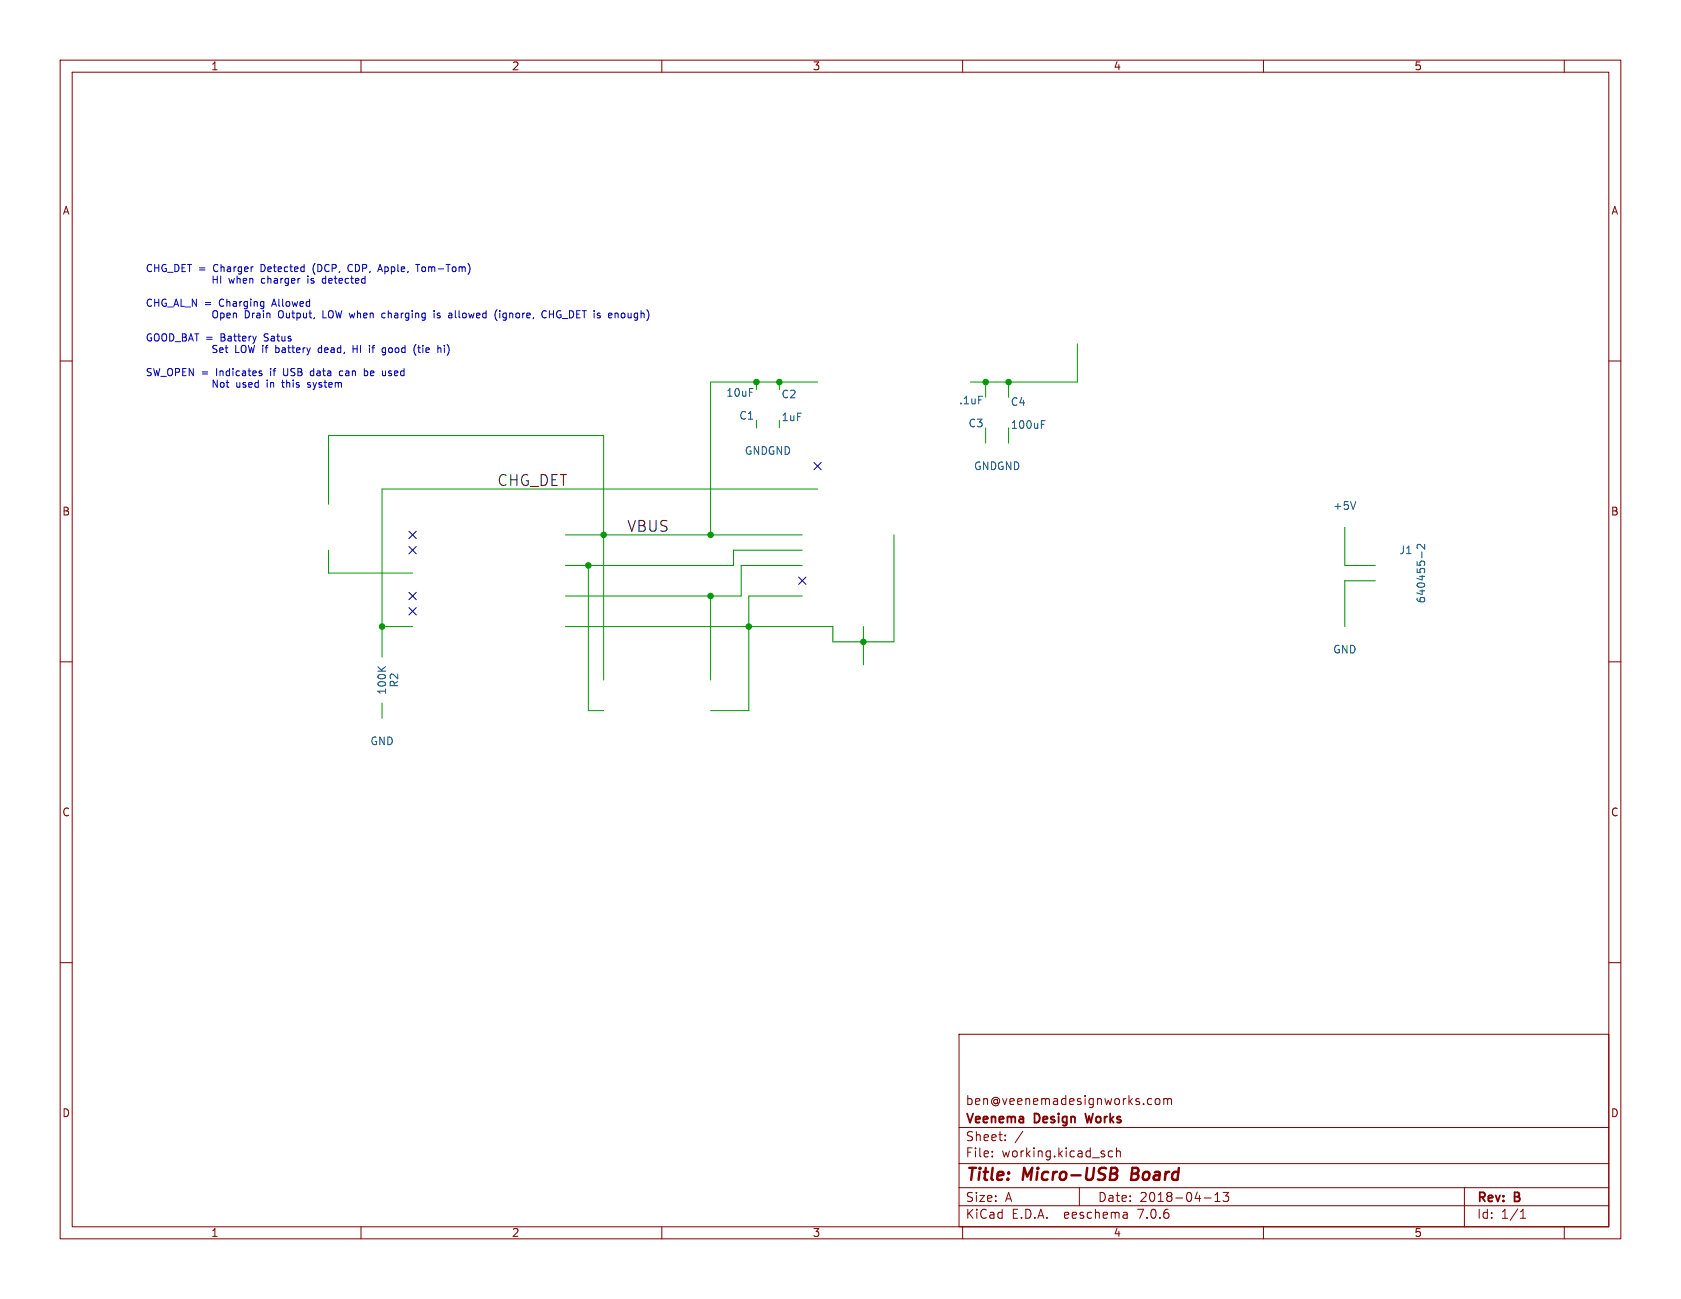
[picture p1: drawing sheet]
<svg xmlns="http://www.w3.org/2000/svg" width="279mm" height="216mm" viewBox="0 0 279 216" stroke-linecap="round" stroke-linejoin="round" font-family="sans-serif">
<g fill="none" stroke="#840000" stroke-width=".17">
<path d="M10 10h259.4v195.9h-259.4zM12 12h255.4v191.9h-255.4zM60 10v2M110 10v2M160 10v2M210 10v2M260 10v2M10 60h2M267.4 60h2M10 110h2M267.4 110h2M10 160h2"/>
<path d="M267.4 160h2M159.4 171.9h108v32h-108zM159.4 197.4h108M159.4 193.4h108M159.4 187.4h108M164.9 192.1v.2M164.9 191.4v.1M167.1 189.4v.2M167.1 188.7v.1M170 188l-1.3 1.9M179.4 197.4v3M184.9 191.4l-.4-.1-.3 .3v.4l.2 .2h.5"/>
<path d="M185.6 191.4l.2-.1 .3 .1 .1 .9M185.6 190.8v1.5M191.3 182.6l.1 .1M191.4 183.5l-.1 .1M192.1 182.7l.2-.1 .4 .1 .1 .6-.2 .2-.3 .1-.2-.2zM193.4 182.7l.5-.1 .2 .2M193.4 182.6v1M194.1 182.8l.2-.2 .3 .1 .1 .9M194.1 182.8v.8M200.1 199.1h1.2M201.9 199.7h.9M201.9 198.6l.5-.4v1.5"/>
<path d="M203.3 198.2h.9l-.5 .6 .4 .1v.6l-.2 .2h-.4l-.2-.2M243.4 197.4v6.5M60 203.9v2M110 203.9v2M159.4 200.4h108M160 203.9v2M187.3 201.6l.1 .9M187.4 202.4l-.2 .1M187.4 201.8l-.2 .1M210 203.9v2M252.7 202.5h.9M252.7 201.4l.4-.4v1.5"/>
<path d="M260 203.9v2"/>
</g>
<path d="M185.4 194.1a.49 .49 0 0 1 .3 .5 .49 .49 0 0 1-.4 .5l.2 .1a.58 .58 0 0 1-.3 .9M188.2 194.1l-.2 2h.7" fill="none" stroke="#840000" stroke-width=".4"/>
<path d="M180.4 185.1l.3 1.5" fill="none" stroke="#840000" stroke-width=".3"/>
<g fill="none" stroke="#0000c2" stroke-width=".17">
<path d="M35.4 45.9v1.2M35.4 46.4h.7M35.4 57.5v.4l.5 .2 .2 .3-.3 .2-.4-.1M35.5 51.7l.2-.1a.4 .4 0 0 1 .5 .4v.4a.4 .4 0 0 1-.4 .5 .4 .4 0 0 1-.4-.5v-.4zM35.6 57.4l.5 .1M36.1 45.9v1.2M36.5 58.2l.6-.1-.1-.2-.3-.1-.2 .2 .1 .5h.4M36.7 45.9v1.2M36.7 52v1.2M36.7 52.1l.3-.1 .2 .2M37.2 52.7l-.2 .1h-.3M39.7 46.3l.2 .1v.7"/>
<path d="M40.8 57.6a.8 .8 0 0 1-.2 1M42.2 52h.1M42.8 52.4l-.2 .1 .2 .3M42.8 52l-.1 .1M43.7 50.1l.1 .1M43.8 50.1v1.1M43.8 50.9h-.1M45.7 46.3h-.1M45.7 46.6l-.2 .2 .2 .3M47.8 57.8h.5M48 57.4v1l.3 .2M48.1 52.7l-.2 .1h-.2"/>
<path d="M48.1 52v.8M52.1 44.3v.8M53.6 46.4v.6M54.4 57.8l.1 .3-.5 .1M54.5 58.5l-.1 .1M54.9 51.6a.4 .4 0 0 1 .5 .4v.4a.4 .4 0 0 1-.5 .4M55 57.9l.4-.1 .2 .2M55.6 46.3h.4M55.6 58.1h-.4l-.2 .2 .2 .3 .4-.1M55.8 47l.2 .1M55.8 51.6l.3 1.2 .2-.8M58.2 44a.64 .64 0 0 0-.4 .5 .64 .64 0 0 0 .4 .6"/>
<path d="M61.4 57.4v.1M61.4 57.8v.8M62.8 45.1l.4-1.1 .4 1.1M62.9 44.8h.6M65.6 52.8h.5M65.6 52.1h.5v.7M66.1 52.3l-.5 .1M66.9 57.9l-.1 .1 .1 .5M69.1 44h.7M69.4 44v1.1M74.6 52.1h.5v.7M75.1 52.3l-.4 .1-.2 .1 .2 .3h.4"/>
<path d="M77.4 52.1l.1 .2-.1 .5M84.7 52.2l.2-.2 .3 .1v.7M84.7 52v.8M85.8 52.2v.5M93.2 51.7a.56 .56 0 0 0-.7 .5 .56 .56 0 0 0 .7 .6v-.5h-.2M93.5 52.9h.9M36.1 63.2v1.2l-.7-1.2v1.2M37.2 63.8l-.2-.2h-.3l-.1 .2 .1 .5 .3 .1 .2-.3M40.7 64l.2 .1-.2 .3M40.7 63.6h.1M43.2 62l.3 .1 .1 .2-.2 .1h-.2M43.2 61.6l.3 .1"/>
<path d="M47.1 61.3l.1 1M49.2 64.3l.2 .1M49.4 63.6l-.2 .1 .2 .3M52 61.6h-.2l-.2 .3v.4l.4 .1M53.5 63.6h-.3l-.2 .1 .1 .2 .4 .1v.3h-.5M57 61.7l-.4-.1-.2 .3 .1 .5h.5M60.6 61.7l.3-.1 .2 .3-.1 .5h-.4M60.6 61.3v1.1M64.1 61.6v.8M64.1 62.3l-.1 .1"/>
</g>
<g fill="none" stroke="#009600" stroke-width=".17">
<path d="M179.1 57.2v6.3h-17.8M125.7 63.5v1.3M125.7 69.9v1.2M129.5 63.5v1.3M129.5 69.9v1.2M135.9 63.5h-17.8v25.4M163.8 63.5v2.5M163.8 71.1v2.6M167.6 63.5v2.5M167.6 71.1v2.6M54.6 83.8v-11.4h45.7v40.6M54.6 91.4v3.9h14"/>
<path d="M94 88.9h39.3M97.8 94v24.1h2.5M118.1 99.1v13.9M133.3 91.4h-11.4v2.6h-27.9M133.3 94h-10.1v5.1h-29.2M133.3 99.1h-8.8v19h-6.4M135.9 81.3h-72.4v27.9M148.6 88.9v17.8h-10.2v-2.6h-44.4M223.5 87.6v6.4h5.1M228.6 96.5h-5.1v7.6M63.5 104.1h5.1M63.5 116.8v2.6"/>
<path d="M143.5 104.1v6.4"/>
</g>
<path d="M135.3 76.9l1.2 1.2M136.5 76.9l-1.2 1.2M68 88.3l1.2 1.2M68 90.8l1.2 1.2M68 98.5l1.2 1.2M69.2 88.3l-1.2 1.2M69.2 90.8l-1.2 1.2M69.2 98.5l-1.2 1.2M132.7 95.9l1.3 1.2M134 95.9l-1.3 1.2M68 101l1.2 1.2M69.2 101l-1.2 1.2" fill="none" stroke="#000084" stroke-width=".17"/>
<path d="M173.1 70.5h.4M173.1 69.9h.6M225.3 83.4l-.4 1.3M236.3 91.7v1M236.8 90.5v.8l-.9-.8h-.2l-.2 .2 .2 .5M62.8 110.8l.7 .7M64.1 110.8l-.7 .6" fill="none" stroke="#006464" stroke-width=".17"/>
<g fill="#009600" stroke="#009600" stroke-width=".17">
<circle cx="125.7" cy="63.5" r=".46"/>
<circle cx="118.1" cy="99.1" r=".46"/>
<circle cx="118.1" cy="88.9" r=".46"/>
<circle cx="100.3" cy="88.9" r=".46"/>
<circle cx="129.5" cy="63.5" r=".46"/>
<circle cx="167.6" cy="63.5" r=".46"/>
<circle cx="163.8" cy="63.5" r=".46"/>
<circle cx="143.5" cy="106.7" r=".46"/>
<circle cx="124.5" cy="104.1" r=".46"/>
<circle cx="97.8" cy="94" r=".46"/>
<circle cx="63.5" cy="104.1" r=".46"/>
</g>
<g font-size="2.8" fill="#840000">
<text x="160.4" y="196.8">Title:</text>
<text x="170.1" y="196.8">Micro-USB</text>
<text x="188.9" y="196.8">Board</text>
</g>
<g font-size="2.5" fill="#0f0f0f">
<text x="82.5" y="80.9">CHG_DET</text>
<text x="104.1" y="88.5">VBUS</text>
</g>
<g font-size="2.1" fill="#840000">
<text x="160.4" y="183.9">ben@veenemadesignworks.com</text>
<text x="160.4" y="189.9">Sheet:</text>
<text x="160.4" y="187.1">Veenema</text>
<text x="172" y="187.1">Design</text>
<text x="181.2" y="187.1">Works</text>
<text x="160.4" y="192.6">File:</text>
<text x="166.5" y="192.6">working.kicad_sch</text>
<text x="160.4" y="202.8">KiCad</text>
<text x="160.4" y="200">Size:</text>
<text x="167.1" y="200">A</text>
<text x="168.1" y="202.8">E.D.A.</text>
<text x="177" y="202.8">eeschema</text>
<text x="182.4" y="200">Date:</text>
<text x="189.4" y="202.8">7.0.6</text>
<text x="189.4" y="200">2018-04-13</text>
<text x="245.4" y="200.2">Rev:</text>
<text x="245.4" y="202.8">Id:</text>
<text x="249.5" y="202.8">1/1</text>
<text x="251.8" y="200.2">B</text>
</g>
<g font-size="1.8" fill="#840000">
<text x="35" y="11.9">1</text>
<text x="85" y="11.9">2</text>
<text x="135" y="11.9">3</text>
<text x="185" y="11.9">4</text>
<text x="235" y="11.9">5</text>
<text x="10.3" y="35.9">A</text>
<text x="267.7" y="35.9">A</text>
<text x="10.3" y="85.9">B</text>
<text x="267.7" y="85.9">B</text>
<text x="10.3" y="135.9">C</text>
<text x="267.7" y="135.9">C</text>
<text x="10.3" y="185.9">D</text>
<text x="267.7" y="185.9">D</text>
<text x="35" y="205.8">1</text>
<text x="85" y="205.8">2</text>
<text x="135" y="205.8">3</text>
<text x="185" y="205.8">4</text>
<text x="235" y="205.8">5</text>
</g>
<g font-size="1.8" fill="#006464">
<text x="120.6" y="66.1">10uF</text>
<text x="122.8" y="70">C1</text>
<text x="129.8" y="66.4">C2</text>
<text x="129.8" y="70.2">1uF</text>
<text x="159.3" y="67.4">.1uF</text>
<text x="160.9" y="71.2">C3</text>
<text x="167.9" y="67.7">C4</text>
<text x="167.9" y="71.5">100uF</text>
<text x="123.7" y="75.8">GNDGND</text>
<text x="161.8" y="78.3">GNDGND</text>
<text x="221.5" y="84.9">+5V</text>
<text x="232.5" y="92.3">J1</text>
<text x="237.1" y="100.4" transform="rotate(-90 237.1 100.4)">640455-2</text>
<text x="221.5" y="108.8">GND</text>
<text x="64.4" y="115.6" transform="rotate(-90 64.4 115.6)">100K</text>
<text x="66.4" y="114.4" transform="rotate(-90 66.4 114.4)">R2</text>
<text x="61.5" y="124.1">GND</text>
</g>
<g font-size="1.7" fill="#0000c2">
<text x="24.1" y="45.3">CHG_DET =</text>
<text x="35.6" y="45.3">Charger</text>
<text x="37.7" y="47.2">HI</text>
<text x="40.6" y="47.2">when</text>
<text x="43.7" y="45.3">Detected</text>
<text x="46.2" y="47.2">charger</text>
<text x="52.5" y="45.3">(DCP,</text>
<text x="54.1" y="47.2">is</text>
<text x="56.7" y="47.2">detected</text>
<text x="58.6" y="45.3">CDP,</text>
<text x="63.9" y="45.3">Apple,</text>
<text x="70.4" y="45.3">Tom-Tom)</text>
<text x="24.1" y="51.1">CHG_AL_N =</text>
<text x="36.6" y="51.1">Charging</text>
<text x="37.7" y="53">Open</text>
<text x="43.2" y="53">Drain</text>
<text x="45.6" y="51.1">Allowed</text>
<text x="49" y="53">Output,</text>
<text x="56.6" y="53">LOW when</text>
<text x="66.8" y="53">charging</text>
<text x="75.7" y="53">is</text>
<text x="78.4" y="53">allowed</text>
<text x="86.3" y="53">(ignore,</text>
<text x="94.3" y="53">CHG_DET is</text>
<text x="105.8" y="53">enough)</text>
<text x="24.1" y="56.8">GOOD_BAT =</text>
<text x="36.8" y="56.8">Battery</text>
<text x="37.7" y="58.8">Set</text>
<text x="41.6" y="58.8">LOW if</text>
<text x="44.2" y="56.8">Satus</text>
<text x="48.7" y="58.8">battery</text>
<text x="56" y="58.8">dead,</text>
<text x="62" y="58.8">HI</text>
<text x="65" y="58.8">if</text>
<text x="67.3" y="58.8">good</text>
<text x="72.8" y="58.8">(tie</text>
<text x="24.1" y="62.6">SW_OPEN =</text>
<text x="36" y="62.6">Indicates</text>
<text x="37.7" y="64.5">Not</text>
<text x="41.8" y="64.5">used</text>
<text x="45.3" y="62.6">if</text>
<text x="47.1" y="64.5">in</text>
<text x="47.6" y="62.6">USB</text>
<text x="49.9" y="64.5">this</text>
<text x="52.3" y="62.6">data</text>
<text x="54.3" y="64.5">system</text>
<text x="57.4" y="62.6">can</text>
<text x="61.7" y="62.6">be</text>
<text x="64.9" y="62.6">used</text>
</g>
</svg>
